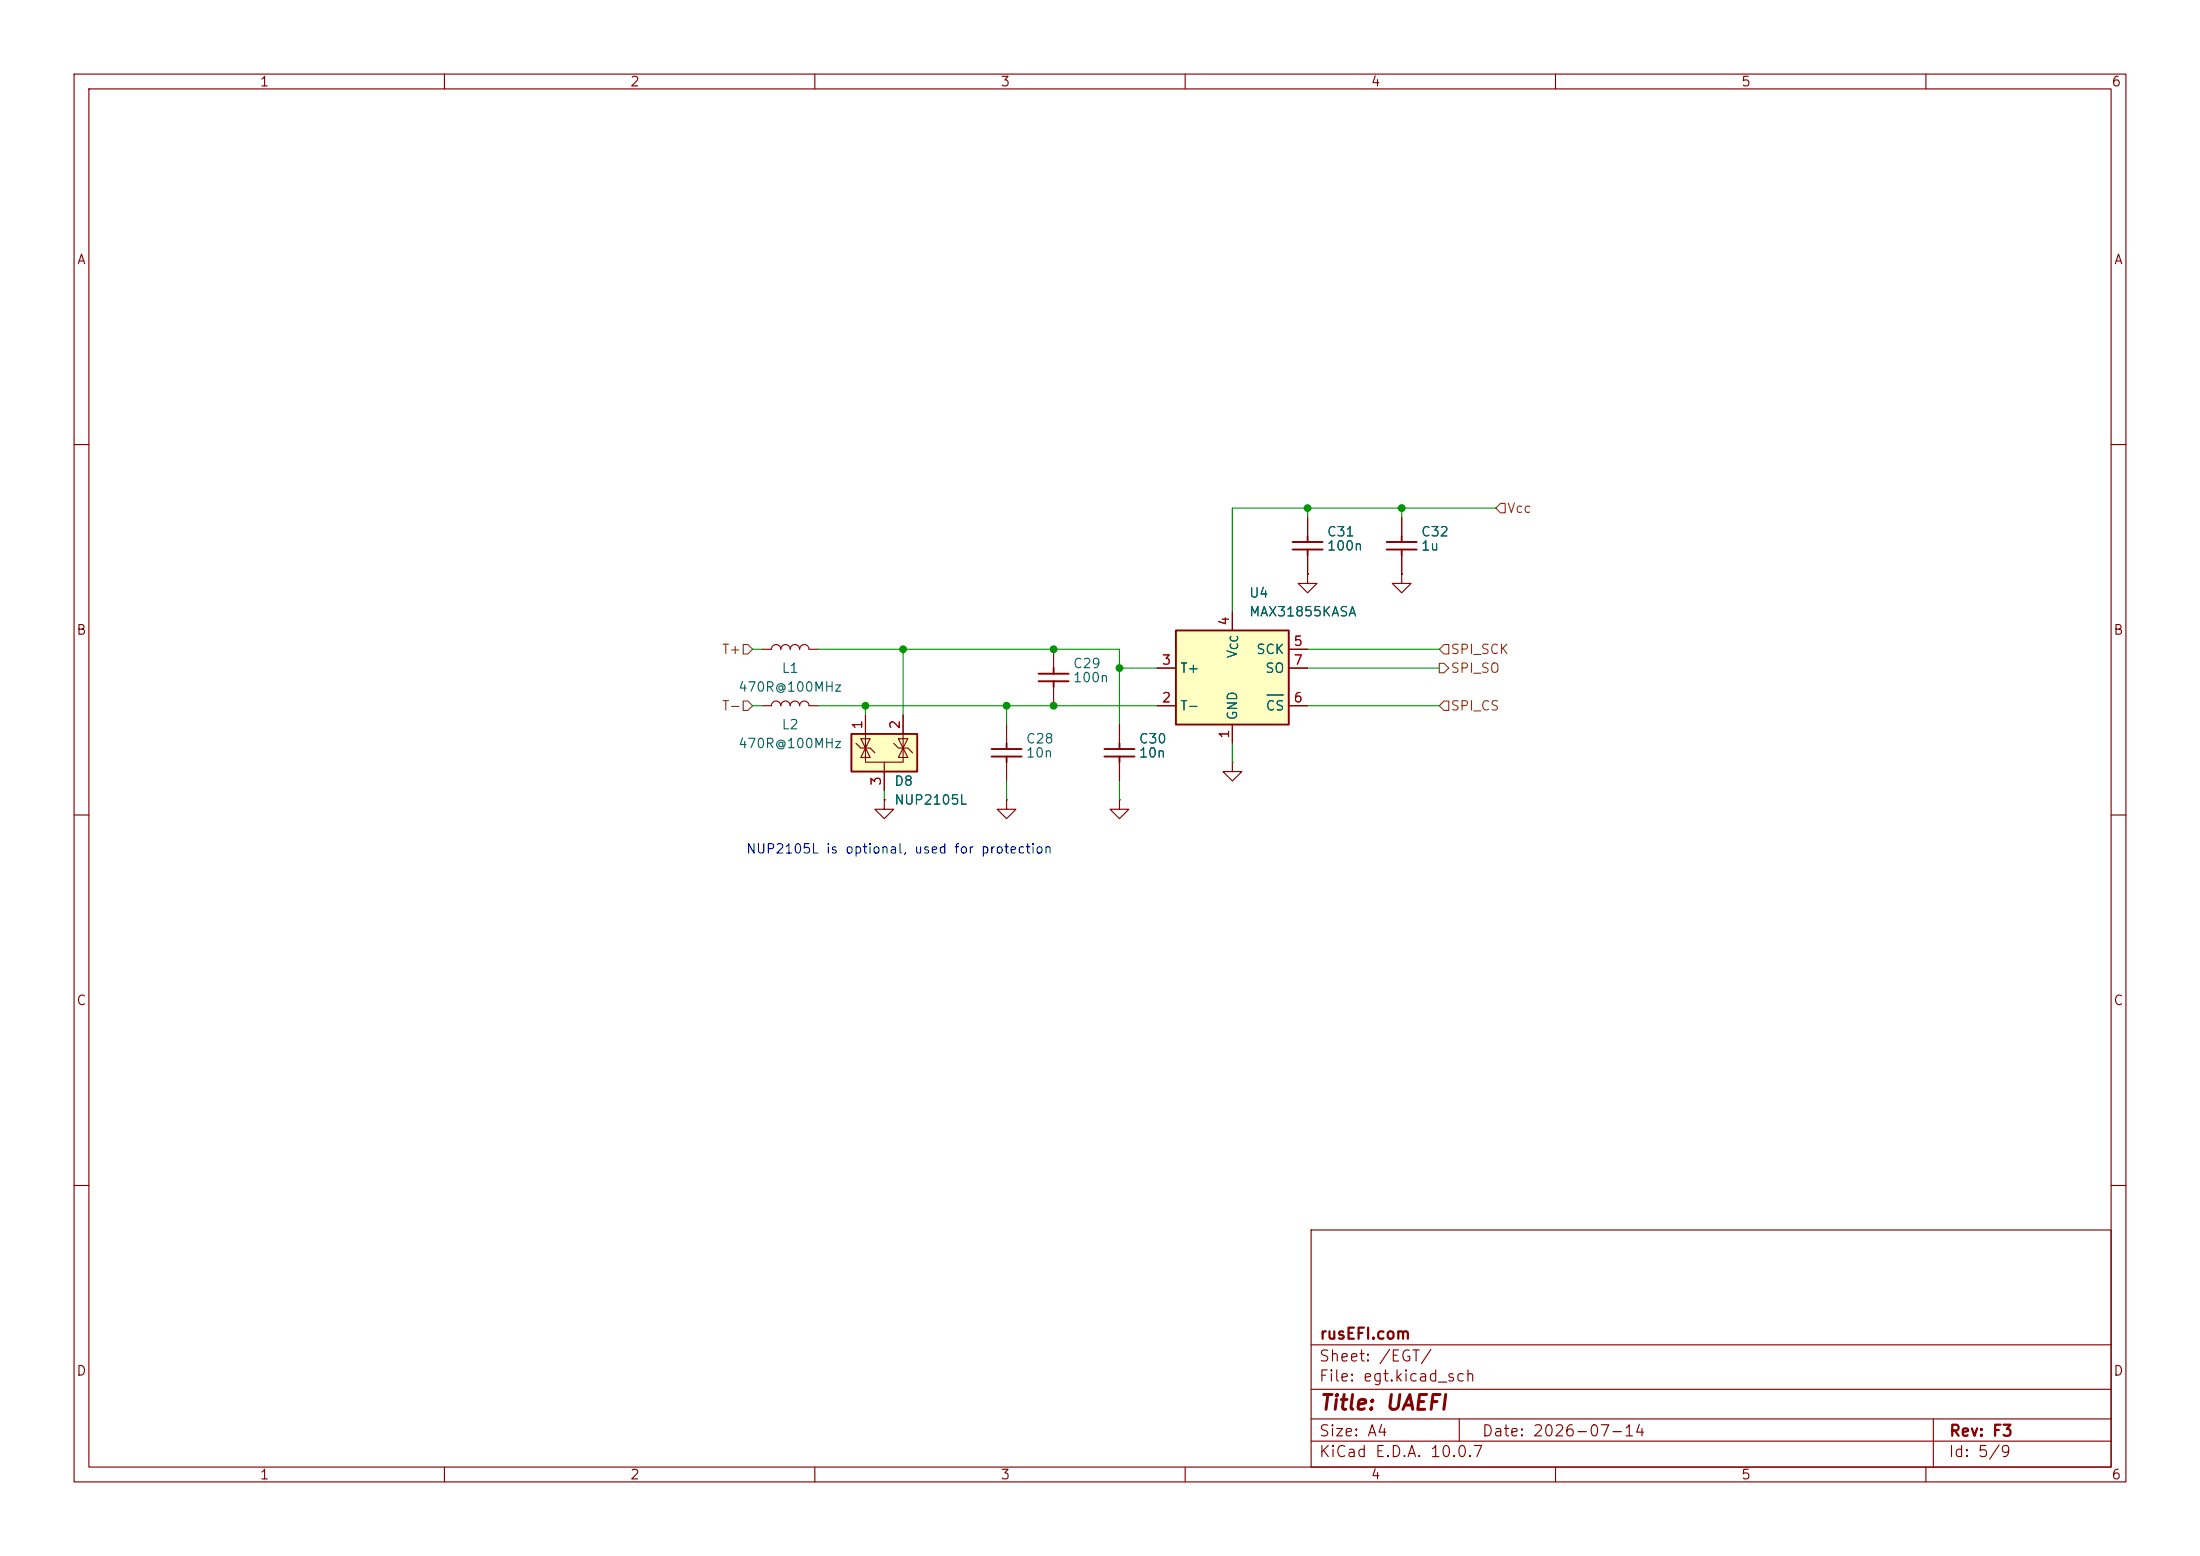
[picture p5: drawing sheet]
<svg xmlns="http://www.w3.org/2000/svg" width="297mm" height="210mm" viewBox="0 0 297 210" stroke-linecap="round" stroke-linejoin="round" font-family="sans-serif">
<g fill="none" stroke="#840000" stroke-width=".15">
<path d="M10 10h277v190h-277zM12 12h273v186h-273zM60 10v2M110 10v2M160 10v2M210 10v2M260 10v2M10 60h2M285 60h2M10 110h2M119.4 108v1.2h1.2l-1.2 1.3-1.3-1.3h1.3M119.4 108h.1"/>
<path d="M285 110h2M10 160h2M177 166h108v32h-108zM285 160h2M60 198v2M110 198v2M160 198v2M177 194.5h108M177 191.5h108M177 187.5h108M177 181.5h108M197 191.5v3"/>
<path d="M210 198v2M260 198v2M261 191.5v6.5"/>
</g>
<path d="M158.7 85.1h15.3v12.7h-15.3z" fill="#ffffc2"/>
<g fill="none" stroke="#840000" stroke-width=".25">
<path d="M174.5 74.2h4.1M174.5 73.2h4.1M176.5 72.4v.8M176.5 74.2v.7M187.2 74.2h4.1M187.2 73.2h4.1M189.2 72.4v.8M189.2 74.2v.7M140.2 91.9h4.1M140.2 90.9h4.1M142.2 90.2v.7M142.2 91.9v.8"/>
<path d="M158.7 85.1h15.3v12.7h-15.3zM149.1 102.1h4.1M149.1 101.1h4.1M151.1 100.3v.8M151.1 102.1v.8"/>
</g>
<g fill="none" stroke="#840000" stroke-width=".15">
<path d="M176.5 77.5v1.2h1.3l-1.3 1.3-1.2-1.3h1.2M176.5 77.5h.1M176.5 69.9v2.5M176.5 74.9v2.6M189.2 77.5v1.2h1.3l-1.3 1.3-1.2-1.3h1.2M189.2 77.5h.1M189.2 69.9v2.5M189.2 74.9v2.6M102.9 95.3h1.2a.64 .64 0 0 1 .7-.7 .64 .64 0 0 1 .6 .7 .64 .64 0 0 1 .6-.7 .64 .64 0 0 1 .7 .7 .64 .64 0 0 1 .6-.7 .64 .64 0 0 1 .6 .7 .64 .64 0 0 1 .7-.7 .64 .64 0 0 1 .6 .7h1.3M102.9 87.6h1.2a.64 .64 0 0 1 .7-.6 .64 .64 0 0 1 .6 .6 .64 .64 0 0 1 .6-.6 .64 .64 0 0 1 .7 .6 .64 .64 0 0 1 .6-.6 .64 .64 0 0 1 .6 .6 .64 .64 0 0 1 .7-.6 .64 .64 0 0 1 .6 .6h1.3M142.2 87.6v2.6M142.2 92.7v2.6"/>
<path d="M151.1 97.8v2.5M156.2 95.3h2.5M156.2 90.2h2.5M166.4 82.6v2.5M166.4 97.8v2.5M174 95.3h2.5M174 90.2h2.5M174 87.6h2.5M135.9 108v1.2h1.3l-1.3 1.3-1.3-1.3h1.3M135.9 108h.1M151.1 102.9v2.5"/>
</g>
<path d="M171 93.8h2.3" fill="none" stroke="#006464" stroke-width=".15"/>
<path d="M114.9 99.1h8.9v5h-8.9z" fill="#ffffc2"/>
<path d="M114.9 99.1h8.9v5h-8.9zM133.9 102.1h4M133.9 101.1h4M135.9 100.3v.8M135.9 102.1v.8" fill="none" stroke="#840000" stroke-width=".25"/>
<g fill="none" stroke="#840000" stroke-width=".15">
<path d="M176.5 77.5h.1M176.5 69.9v2.5M176.5 74.9v2.6M189.2 77.5h.1M189.2 69.9v2.5M189.2 74.9v2.6M116.8 96.5v4.5M121.3 99.7h1.3l-.7 1.3zM121.9 96.5v4.5M135.9 97.8v2.5M151.1 97.8v2.5M156.2 95.3h2.5"/>
<path d="M156.2 90.2h2.5M166.4 82.6v2.5M166.4 97.8v2.5M174 95.3h2.5M174 90.2h2.5M174 87.6h2.5M115.6 100.3l.6 .7h1.3l.6 .6M116.8 101v1.9h5.1v-1.9M116.8 101l.7 1.2h-1.3zM116.8 100.3v.7l.7-1.3h-1.3l.6 1.3M119.4 108h.1M119.4 102.9v3.8"/>
<path d="M120.6 100.3l.7 .7h1.3l.6 .6M121.9 101l.7 1.2h-1.3zM135.9 102.9v2.5M151.1 108v1.2h1.3l-1.3 1.3-1.2-1.3h1.2M151.1 108h.1M151.1 102.9v2.5M166.4 102.9v1.2h1.2l-1.2 1.3-1.3-1.3h1.3M166.4 102.9h.1"/>
</g>
<path d="M202.6 67.9h.6v1.3h-.6l-.7-.6zM100.3 87h.7l.6 .6-.6 .7h-.7zM100.3 94.6h.7l.6 .7-.6 .6h-.7zM194.3 89.5h.6l.7 .7-.7 .6h-.6zM194.9 94.6h.7v1.3h-.7l-.6-.6zM194.9 87h.7v1.3h-.7l-.6-.7z" fill="none" stroke="#725600" stroke-width=".15"/>
<g fill="none" stroke="#009600" stroke-width=".15">
<path d="M176.5 68.6v1.3M189.2 68.6v1.3M201.9 68.6h-35.5v14M101.6 95.3h1.3M101.6 87.6h1.3M110.5 95.3h45.7M110.5 87.6h40.6v10.2M116.8 95.3v1.2M121.9 87.6v8.9M135.9 95.3v2.5M151.1 90.2h5.1M176.5 95.3h17.8"/>
<path d="M176.5 87.6h17.8M176.5 90.2h17.8M119.4 106.7v1.3M135.9 105.4v2.6M151.1 105.4v2.6M166.4 100.3v2.6"/>
</g>
<path d="M171 93.8h2.3" fill="none" stroke="#006464" stroke-width=".15"/>
<g fill="#009600" stroke="#009600" stroke-width=".14">
<circle cx="121.9" cy="87.6" r=".46"/>
<circle cx="116.8" cy="95.3" r=".46"/>
<circle cx="135.9" cy="95.3" r=".46"/>
<circle cx="151.1" cy="90.2" r=".46"/>
<circle cx="142.2" cy="87.6" r=".46"/>
<circle cx="142.2" cy="95.3" r=".46"/>
<circle cx="176.5" cy="68.6" r=".46"/>
<circle cx="189.2" cy="68.6" r=".46"/>
</g>
<text font-size="2" fill="#840000" x="178" y="190.8">Title: UAEFI</text>
<g font-size="1.5" fill="#840000">
<text x="178" y="184.1">Sheet: /EGT/</text>
<text x="178" y="181.1">rusEFI.com</text>
<text x="178" y="186.8">File: egt.kicad_sch</text>
<text x="178" y="197">KiCad E.D.A. 10.0.7</text>
<text x="178" y="194.2">Size: A4</text>
<text x="200" y="194.2">Date: 2026-07-14</text>
<text x="263" y="197">Id: 5/9</text>
<text x="263" y="194.2">Rev: F3</text>
</g>
<g font-size="1.3" fill="#840000">
<text x="35" y="12">1</text>
<text x="85" y="12">2</text>
<text x="135" y="12">3</text>
<text x="185" y="12">4</text>
<text x="235" y="12">5</text>
<text x="285" y="12">6</text>
<text x="10.3" y="36">A</text>
<text x="285.3" y="36">A</text>
<text x="10.2" y="86">B</text>
<text x="285.2" y="86">B</text>
<text x="10.2" y="136">C</text>
<text x="285.2" y="136">C</text>
<text x="10.2" y="186">D</text>
<text x="285.2" y="186">D</text>
<text x="35" y="200">1</text>
<text x="85" y="200">2</text>
<text x="135" y="200">3</text>
<text x="185" y="200">4</text>
<text x="235" y="200">5</text>
<text x="285" y="200">6</text>
</g>
<g font-size="1.3" fill="#725600">
<text x="203.4" y="69.5">Vcc</text>
<text x="97.4" y="88.6">T+</text>
<text x="195.7" y="88.6">SPI_SCK</text>
<text x="195.7" y="91.1">SPI_SO</text>
<text x="97.4" y="96.2">T-</text>
<text x="195.7" y="96.2">SPI_CS</text>
</g>
<g font-size="1.3" fill="#006464">
<text x="179.1" y="72.7">C31</text>
<text x="179.1" y="74.6">100n</text>
<text x="191.8" y="72.7">C32</text>
<text x="191.8" y="74.6">1u</text>
<text x="168.5" y="81">U4</text>
<text x="168.5" y="83.5">MAX31855KASA</text>
<text x="167.3" y="88.9" transform="rotate(-90 167.3 88.9)">V</text>
<text x="169.5" y="88.6">SCK</text>
<text x="99.6" y="93.7">470R@100MHz</text>
<text x="105.4" y="91.1">L1</text>
<text x="144.8" y="90.5">C29</text>
<text x="144.8" y="92.4">100n</text>
<text x="159.2" y="91.1">T+</text>
<text x="170.7" y="91.1">SO</text>
<text x="99.6" y="101.3">470R@100MHz</text>
<text x="105.4" y="98.8">L2</text>
<text x="138.4" y="100.7">C28</text>
<text x="153.7" y="100.7">C30</text>
<text x="159.2" y="96.2">T-</text>
<text x="167.3" y="97.3" transform="rotate(-90 167.3 97.3)">GND</text>
<text x="170.8" y="96.2">CS</text>
<text x="120.6" y="106.4">D8</text>
<text x="138.4" y="102.6">10n</text>
<text x="153.7" y="102.6">10n</text>
<text x="120.6" y="108.9">NUP2105L</text>
</g>
<g font-size="1.3" fill="#a90000">
<text x="166.2" y="84.6" transform="rotate(-90 166.2 84.6)">4</text>
<text x="174.5" y="87.5">5</text>
<text x="156.7" y="95.1">2</text>
<text x="156.7" y="90">3</text>
<text x="174.5" y="95.1">6</text>
<text x="174.5" y="90">7</text>
<text x="116.7" y="98.5" transform="rotate(-90 116.7 98.5)">1</text>
<text x="121.8" y="98.5" transform="rotate(-90 121.8 98.5)">2</text>
<text x="166.2" y="99.8" transform="rotate(-90 166.2 99.8)">1</text>
<text x="119.2" y="106.1" transform="rotate(-90 119.2 106.1)">3</text>
</g>
<text font-size="1.3" fill="#0000c2" x="100.6" y="115.5">NUP2105L is optional, used for protection</text>
<text font-size="1" fill="#006464" x="167.4" y="87.8" transform="rotate(-90 167.4 87.8)">CC</text>
</svg>
